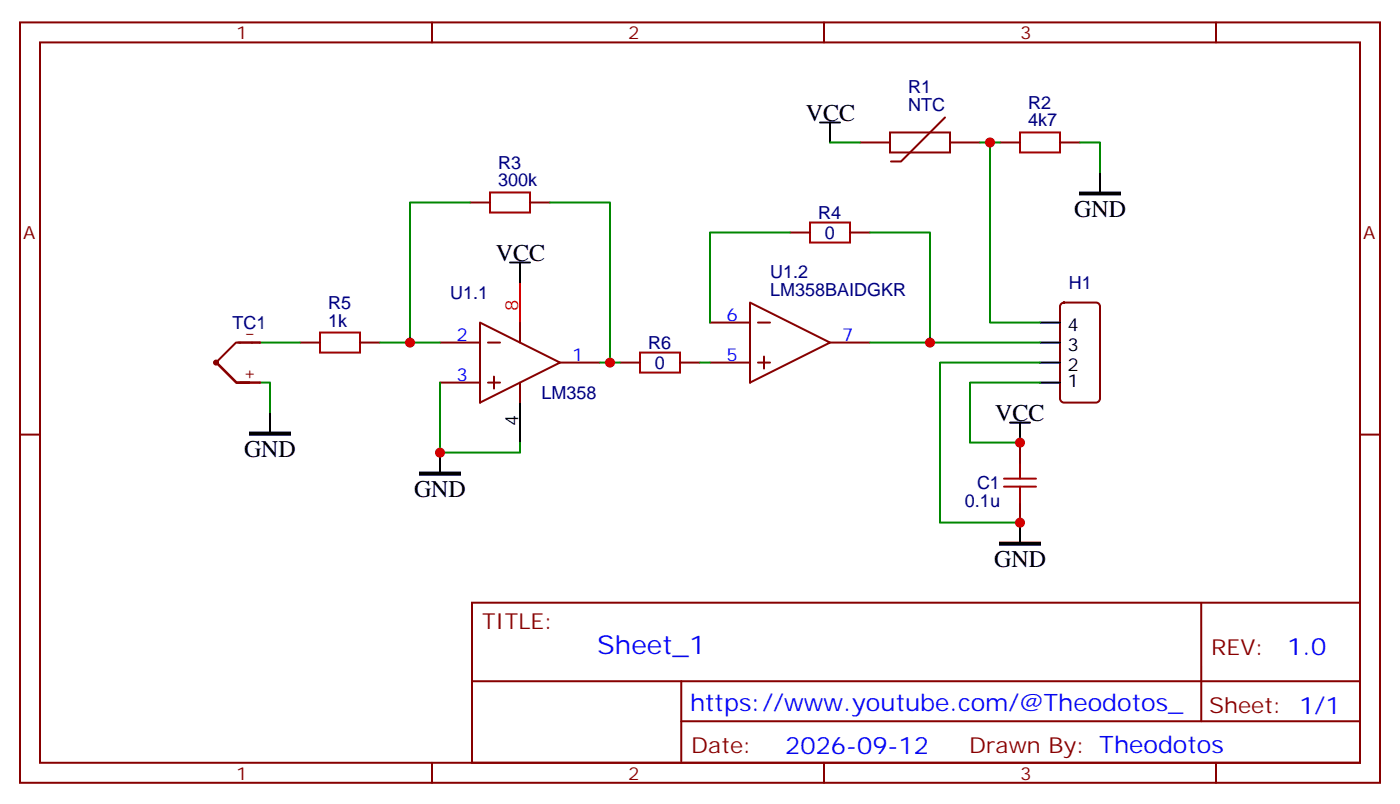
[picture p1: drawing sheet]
<svg xmlns="http://www.w3.org/2000/svg" width="247mm" height="142mm" viewBox="0 0 247 142" stroke-linecap="round" stroke-linejoin="round" font-family="sans-serif">
<g fill="none" stroke="#000" stroke-width=".35">
<path d="M144.6 21.6h3.6M146.4 21.6v3.5M194 30.4v3.5M90 46.3h3.5M91.7 46.3v3.5M183.4 56.9h3.6M47.6 72.7v3.6M77.6 79.8v3.5M91.7 71v7M178.2 74.5h3.5M179.9 74.5v3.5M183.4 67.5h3.6"/>
<path d="M183.4 63.9h3.6M183.4 60.4h3.6M179.9 92.1v3.6"/>
</g>
<path d="M86.4 33.9h7.1v3.6h-7.1zM142.9 39.2h7v3.6h-7zM179.9 23.4h7.1v3.5h-7.1zM56.4 58.6h7.1v3.6h-7.1zM112.9 62.2h7v3.5h-7zM177.1 85.8h5.6M177.1 84.4h5.6M179.9 81.6v2.8M179.9 85.8v2.8" fill="none" stroke="#a10000" stroke-width=".35"/>
<g fill="none" stroke="#870000" stroke-width=".35">
<path d="M3.5 4h239.9v134h-239.9zM7.1 7.5h232.8v127h-232.8zM76.2 4v3.5M145.3 4v3.5M214.5 4v3.5M82.9 35.7h3.5M93.5 35.7h3.5M151.7 25.1h5.3M157 23.4h10.6v3.5h-10.6zM166.7 20.7l-7.8 7.8h-1.7M167.6 25.1h5.3M176.4 25.1h3.5"/>
<path d="M187 25.1h3.5M84.7 56.9l14.1 7-14.1 7.1zM91.7 56.9v3.5M125.2 56.9h7.1M132.3 53.3l14.1 7.1-14.1 7.1zM133.7 56.9h2.1M139.3 41h3.6M149.9 41h3.6M187.2 53.5l.5-.2h5.6a.71 .71 0 0 1 .7 .7v16.3a.76 .76 0 0 1-.7 .7h-5.6a.76 .76 0 0 1-.7-.7v-16.3zM3.5 76.6h3.6M52.9 60.4h3.5M63.5 60.4h3.5"/>
<path d="M77.6 60.4h7.1M77.6 67.5h7.1M86.1 60.4h2.1M86.1 67.5h2.1M87.1 66.4v2.1M91.7 67.5v3.5M98.8 63.9h7M109.4 63.9h3.5M119.9 63.9h3.6M125.2 63.9h7.1M133.7 63.9h2.1M134.8 62.9v2.1"/>
<path d="M146.4 60.4h7.1M179.9 78v3.6M239.9 76.6h3.5M179.9 88.6v3.5M83.3 106.3h156.6v28.2h-156.6zM211.9 106.3v20.9M76.2 134.5v3.5M83.3 120.1h156.5M120.2 127.2h119.6M120.2 120.1v14.1M145.3 134.5v3.5M214.5 134.5v3.5"/>
</g>
<path d="M190.5 33.9h7.1v.4h-7.1zM44.1 76.3h7.1v.3h-7.1zM74.1 83.3h7v.4h-7zM176.4 95.7h7v.3h-7z" fill="#000" stroke="#000" stroke-width=".35"/>
<path d="M91.7 49.8v7.1" fill="none" stroke="#f00" stroke-width=".35"/>
<g fill="none" stroke="#008700" stroke-width=".35">
<path d="M82.9 35.7h-10.6v24.7M97 35.7h10.6v28.2h-1.8M146.4 25.1h5.3M172.9 25.1h3.5M174.6 25.1v31.8h8.8M190.5 25.1h3.5v5.3M139.3 41h-14.1v15.9M153.5 41h10.5v19.4h-10.5M45.9 67.5h1.7v5.2M45.9 60.4h7M67 60.4h10.6M77.6 67.5v12.3h14.1v-1.8"/>
<path d="M107.6 63.9h1.8M123.5 63.9h1.7M164 60.4h19.4M183.4 67.5h-12.3v10.5h8.8M183.4 63.9h-17.6v28.2h14.1"/>
</g>
<circle cx="38.1" cy="63.9" r=".35" fill="#850000" stroke="#850000" stroke-width=".35"/>
<path d="M38.2 63.9l3.5 3.5h2.3M42 60.4h3.9M42.3 67.5h3.6M44.4 60.4h-2.8l-3.5 3.5 3.6 3.6h2.3" fill="none" stroke="#850000" stroke-width=".35"/>
<g fill="#c00">
<circle cx="77.6" cy="79.8" r=".88"/>
<circle cx="72.3" cy="60.4" r=".88"/>
<circle cx="107.6" cy="63.9" r=".88"/>
<circle cx="164" cy="60.4" r=".88"/>
<circle cx="174.6" cy="25.1" r=".88"/>
<circle cx="179.9" cy="78" r=".88"/>
<circle cx="179.9" cy="92.1" r=".88"/>
</g>
<text font-size="4.6" fill="#00f" x="105.3" y="115.3">Sheet_1</text>
<g font-size="4.2">
<text x="142.1" y="21.3">VCC</text>
<text x="189.5" y="38.2">GND</text>
<text x="87.4" y="45.9">VCC</text>
<text x="175.6" y="74.2">VCC</text>
<text x="43" y="80.5">GND</text>
<text x="73" y="87.6">GND</text>
<text x="175.4" y="99.9">GND</text>
</g>
<g font-size="4.2" fill="#00f">
<text x="227.1" y="115.5">1.0</text>
<text x="121.7" y="125.4">https://www.youtube.com/@Theodotos_</text>
<text x="138.5" y="132.9">2026-09-12</text>
</g>
<g font-size="3.9" fill="#800">
<text x="85" y="110.8">TITLE:</text>
<text x="213.6" y="115.5">REV:</text>
<text x="213.3" y="125.7">Sheet: 1/1</text>
<text x="121.9" y="132.7">Date:</text>
<text x="171" y="132.8">Drawn By: Theodotos</text>
</g>
<g font-size="3.2" fill="#800">
<text x="41.6" y="6.9">1</text>
<text x="110.8" y="6.9">2</text>
<text x="179.9" y="6.9">3</text>
<text x="4.1" y="42.1">A</text>
<text x="240.4" y="42.1">A</text>
<text x="41.6" y="137.5">1</text>
<text x="110.8" y="137.5">2</text>
<text x="179.9" y="137.5">3</text>
</g>
<g font-size="3.2" fill="#000080">
<text x="160.2" y="16.5">R1</text>
<text x="160.2" y="19.6">NTC</text>
<text x="181.3" y="22.3">4k7</text>
<text x="181.3" y="19.2">R2</text>
<text x="87.8" y="29.7">R3</text>
<text x="87.8" y="32.9">300k</text>
<text x="144.3" y="38.6">R4</text>
<text x="145.5" y="42.1">0</text>
<text x="79.4" y="52.7">U1.1</text>
<text x="135.8" y="52.2">LM358BAIDGKR</text>
<text x="135.8" y="49">U1.2</text>
<text x="188.5" y="51">H1</text>
<text x="41" y="58">TC1</text>
<text x="57.9" y="57.6">1k</text>
<text x="57.9" y="54.4">R5</text>
<text x="114.3" y="61.5">R6</text>
<text x="115.5" y="65.1">0</text>
<text x="95.5" y="70.3">LM358</text>
<text x="170.2" y="89.4">0.1u</text>
<text x="172.3" y="86.2">C1</text>
</g>
<g font-size="3.2" fill="#840000">
<text x="43.1" y="59.7">-</text>
<text x="43.1" y="66.7">+</text>
</g>
<text font-size="3.2" fill="#f00" x="91.4" y="54.8" transform="rotate(-90 91.4 54.8)">8</text>
<g font-size="3.2" fill="#00f">
<text x="128.2" y="56.5">6</text>
<text x="80.5" y="60">2</text>
<text x="100.9" y="63.6">1</text>
<text x="128.2" y="63.6">5</text>
<text x="148.5" y="60">7</text>
<text x="80.5" y="67.1">3</text>
</g>
<g font-size="3.2">
<text x="188.3" y="58.3">4</text>
<text x="188.3" y="65.3">2</text>
<text x="188.3" y="61.8">3</text>
<text x="188.3" y="68.2">1</text>
<text x="91.4" y="75.1" transform="rotate(-90 91.4 75.1)">4</text>
</g>
</svg>
